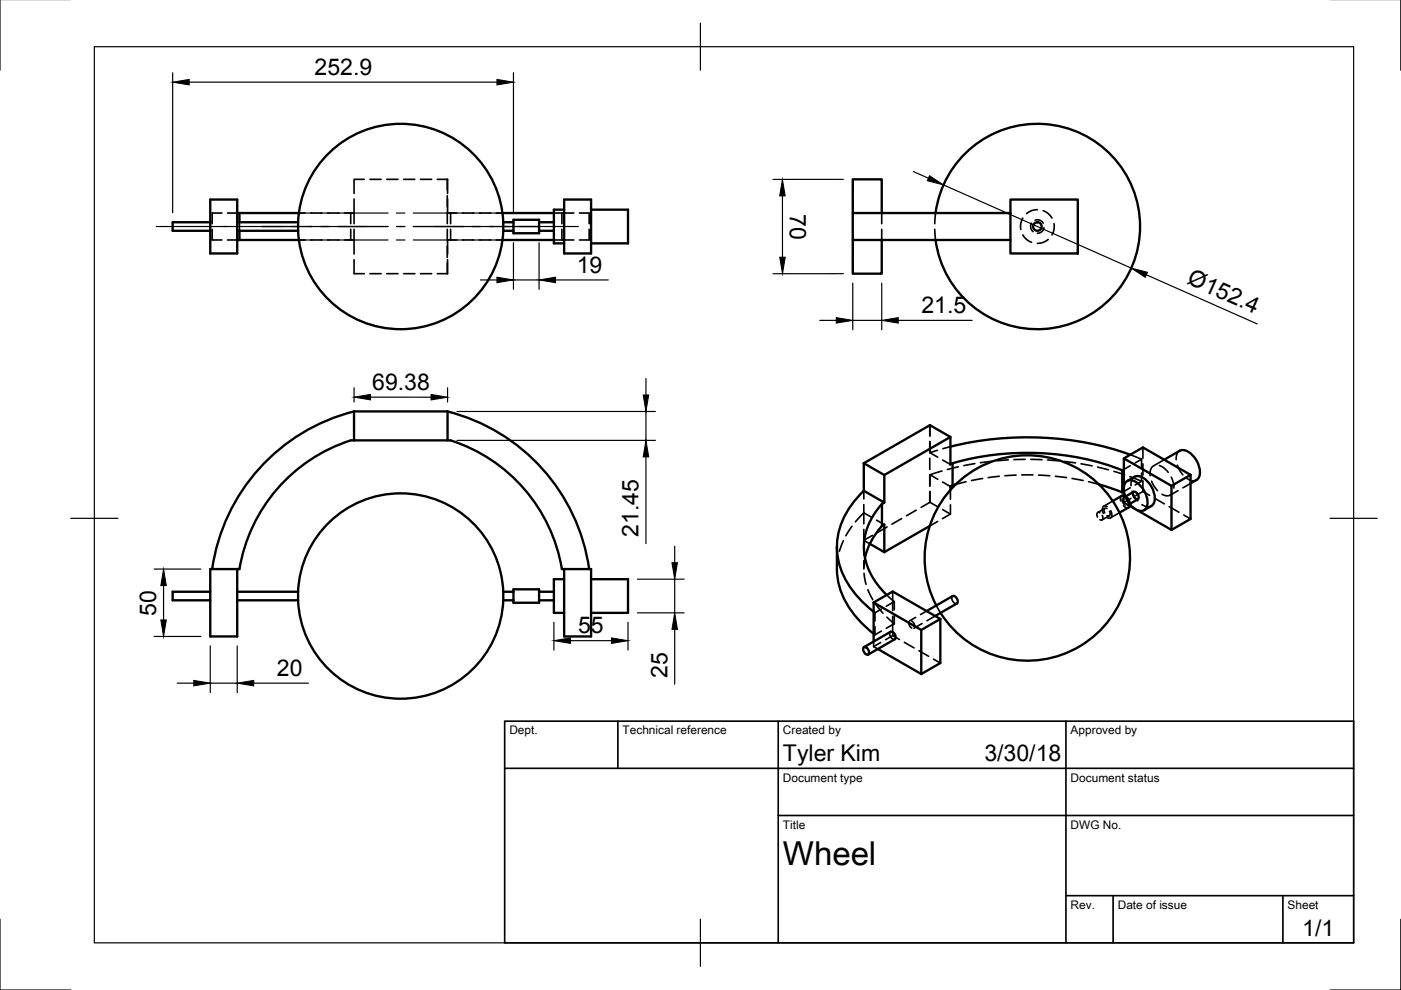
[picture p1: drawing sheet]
<svg xmlns="http://www.w3.org/2000/svg" width="297mm" height="210mm" viewBox="0 0 297 210" stroke-linecap="round" stroke-linejoin="round" font-family="sans-serif">
<g fill="none" stroke="#000" stroke-width=".5">
<path d="M44.6 47.1h-8v1.8h8M44.6 42.3h5.7v11.4h-5.7zM50.3 50.9h.5M50.3 45.2h.5M50.3 48.9h12.9M50.3 47.1h12.9M50.8 50.9h12.6M50.8 45.2h12.6M50.8 45.2v1.9M50.8 48.9v2M63.2 47.1v1.8M63.2 48.9a21.8 21.8 0 0 0 21.7 20.9 21.8 21.8 0 0 0 21.8-20.9"/>
<path d="M63.2 47.1a21.8 21.8 0 0 1 21.8-20.8 21.8 21.8 0 0 1 21.7 20.8M106.5 50.9h10.9M106.5 45.2h10.9M106.7 47.1v1.8M106.7 48.9h2.2M106.7 47.1h2.2M108.9 46.6h5.4v2.9h-5.4zM114.3 48.9h3.1M114.3 47.1h3.1M119.6 44.5h-2.2v7.1h2.2M119.6 42.3h5.7v11.4h-5.7zM125.3 44.5h7.9v7.1h-7.9"/>
<path d="M180.8 45.2v-7.2h6.1v7.2M186.9 50.9v7.1h-6.1v-7.1h33.4M198.4 45.2a21.8 21.8 0 0 1 33.2-15.5 21.8 21.8 0 0 1 0 36.7 21.8 21.8 0 0 1-33.2-15.5M214.2 42.3h14.3v11.4h-14.3zM214.2 45.2h-33.4v5.7M75.1 87.2a40.4 40.4 0 0 0-30.1 33.5M75.1 87.2h19.8M75.1 93.4h20.4a34.7 34.7 0 0 1 23.6 27.3h6.2v14.2h-5.7v-14.2M75.1 93.4h-.7a34.7 34.7 0 0 0-23.6 27.3h-6.2v14.2h5.7v-14.2M75.1 87.2v6.2M94.9 87.2a40.4 40.4 0 0 1 30 33.5M94.9 87.2v6.2"/>
<path d="M183.1 98.2l14.1-8 4.3 2.4v5.9l.5-.3M183.1 98.2l4.4 2.5v5.9l-4.4-2.5zM201.5 94.7a67 67 0 0 1 38.1 1.7M201.5 92.6l-14 8.1M202 98.2v4.7M202 98.2a57 57 0 0 1 35.9 1.5M237.9 99.7v4.7M238.3 99.5v-2.3l10.1 5.8v9.4M238.3 99.5v3.8M238.3 97.2l4-2.3 10.1 5.8M238.3 99.5l-.4 .2M246.8 97.5l3.3-1.9a2.73 2.73 0 0 1 3.1 1.4 4.3 4.3 0 0 1 .8 4.5l-1.6 1"/>
<path d="M177.4 116a25.3 25.3 0 0 0 .5 8 19.8 19.8 0 0 0 7.3 10.4M183.1 104.1a16.4 16.4 0 0 0-5.6 13 17.5 17.5 0 0 0 6.2 11.3l1.5 1.3M184.4 115.3l3.1 1.8M187 111.5a14.8 14.8 0 0 0-3.6 6.8M187 106.8a12.8 12.8 0 0 0-.1 18.1l1.1 1.2M187 111.5l.5-.3v5.9M187 106.8v4.7M187.5 106.6l-.5 .2M197.1 111.5l-9.6 5.6M202 102.9l-.5 .3v.7M202.6 102.7l-.6 .2M233 102.7l4.9 1.7"/>
<path d="M235.9 106.2l1.9-1.1a1.65 1.65 0 0 1 1.5 2.5l-1.9 1.1M238.3 104v1.1M238.3 104.2l-.4 .2M238.6 105.2a2.75 2.75 0 0 1 .3-3.1 2.29 2.29 0 0 1 2.8 .8 4.7 4.7 0 0 1 1.4 4.7 1.6 1.6 0 0 1-2.5 .3l-1-1M238.7 105.3l1.6-1a1.05 1.05 0 0 1 .9 1.6l-1.6 .9M239 102l1.5-.9a2.73 2.73 0 0 1 3.2 1.4 4.3 4.3 0 0 1 .8 4.5l-1.9 1.2M239.5 107.3l1 .5M241.1 108.1l7.3 4.3M252.4 100.7v9.3l-4 2.4M252.4 100.7l-4 2.3M44.6 125.5h-8v1.8h8M50.3 127.3h12.9"/>
<path d="M50.3 125.5h12.9M63.2 125.5v1.8M63.2 127.3a21.8 21.8 0 0 0 21.7 20.8 21.8 21.8 0 0 0 21.8-20.8M63.2 125.5a21.8 21.8 0 0 1 21.8-20.9 21.8 21.8 0 0 1 21.7 20.9M106.7 125.5v1.8M106.7 127.3h2.2M106.7 125.5h2.2M108.9 124.9h5.4v2.9h-5.4zM114.3 127.3h3.1M114.3 125.5h3.1M119.6 122.8h-2.2v7.1h2.2M125.3 122.8h7.9v7.1h-7.9"/>
<path d="M183.2 137.2a1.05 1.05 0 0 1 .9 1.6 1.05 1.05 0 0 1-.9-1.6zM183.2 137.2l5.6-3.2a1.05 1.05 0 0 1 .9 1.5l-5.6 3.3M185.2 127.7l10.1 5.9v9.3M185.2 127.7v8.3M185.2 127.7l4.1-2.3 10.1 5.8M186.1 137.6l9.2 5.3M196.5 129.6l5.5-3.2a1.05 1.05 0 0 1 .9 1.5l-4.6 2.7M198.5 128.4a21.8 21.8 0 0 1 19.6-31.9 21.8 21.8 0 0 1 18.7 32.5 21.8 21.8 0 0 1-37.4 .9M199.4 131.2v9.4l-4.1 2.3M199.4 131.2l-4.1 2.4"/>
<circle cx="219.9" cy="48" r=".91"/>
</g>
<g fill="none" stroke="#000" stroke-width=".35">
<path d="M77.2 38h-2.1v3M78.4 38h2.4M82 38h2.4M85.6 38h2.4M89.1 38h2.4M92.7 38h2.2v3M94.8 38v2.3M180.8 38v3M45 48.6v2.3h2M47 45.2h-2v2.2M48.2 50.9h2.1M48.2 45.2h2.1"/>
<path d="M50.8 47.1v1.8M63.4 50.9h1.3M63.4 45.2h1.3M65.9 50.9h2.4M65.9 45.2h2.4M69.5 50.9h2.3M69.5 45.2h2.3M73 50.9h1.4M73 45.2h1.4M74.4 50.9h.7M74.4 45.2h.7M74.4 45.2v2.2"/>
<path d="M74.4 48.6v2.3M75.1 42.2v5.2M75.1 48.6v5.3M75.1 55.1v2.9h2.1M78.4 58h2.4M82 58h2.4M85.6 58h2.4M89.1 58h2.4M94.8 41.5v2.4M94.8 45v2.4M94.8 48.6v2.4M94.8 52.2v2.4"/>
<path d="M94.8 55.8v2.2M94.9 42.2v3h.6M94.9 55.1v2.9h-2.2M95.5 50.9h1.4M95.5 45.2h1.4M95.5 50.9h-.6v3M95.5 45.2v2.2M95.5 48.6v2.3M98.1 50.9h2.3M98.1 45.2h2.3M101.6 50.9h2.4M101.6 45.2h2.4"/>
<path d="M105.2 50.9h1.3M105.2 45.2h1.3M117.4 50.9h1.7M117.4 45.2h1.7M119.1 50.9h2.6M119.1 45.2h2.6M119.1 45.2v2.2M119.1 48.6v2.3M122.9 45.2h2v2.2M124.9 48.6v2.3h-2M180.8 42.2v3M180.8 50.9v3"/>
<path d="M180.8 55.1v2.9M186.9 45.2v2.2M186.9 48.6v2.3M198.2 48.6l.2 2.3M198.4 45.2l-.2 2.2M216.9 46.2l-.5 1.2v1.2M216.9 49.8l.8 1 1 .6M218.7 47.3l-.2 1 .5 .8M219.5 46.7h.9l.8 .6M219.9 44.5l-1.2 .2-1 .6M221.2 44.7l1 .6 .8 .9M221.4 48.3l-.5 .8-1 .4"/>
<path d="M222.2 50.8l-1 .6-1.3 .2M223.5 47.4v1.3l-.5 1.1M197.1 90.2v2.2M197.1 93.6v2.4M197.1 97.2v2.3M197.2 90.2v2.3M197.2 93.7v2.3M197.2 96l1.6 .9M198.8 95.5l-1.6 .5M199.7 99.9l-2.5 .8M199.9 97.5l1.6 1M201.5 94.7l-1.6 .4"/>
<path d="M203.2 99l-2.3 .5M206.7 98.3l-2.4 .4M210.2 97.8l-2.3 .3M213.8 97.5l-2.4 .2M217.4 97.4l-2.4 .1M218.5 97.4l2.4 .1M222.1 97.5l2.4 .2M225.7 97.8l2.3 .4M229.2 98.3l2.3 .5M232.7 99l2.3 .6M236.2 99.9l2.2 .8M239.6 96.4l2.4 1"/>
<path d="M239.6 98.7l-1.3 .8M242 97.4l-1.3 .8M242 97.4v1.7M242.3 94.9v2.3M242.3 98.3v2.4M244.6 98.7l-.6 .8-.1 1.4M245.8 98.7l1 .6 .9 .8M246.8 97.5l-2.2 1.3M249.6 98.6l.5 1.1 .7 1M250.1 95.6l-.6 .7-.1 1.2M177.7 118l-.3 2.6M178.8 114.7l-.8 2.2"/>
<path d="M180.6 111.6l-1.3 2M183.1 104.1v1.7M183.1 107v4.1M183.1 112.2v2.4M183.1 114.6l1.3 .7M183.2 116v1.7M183.2 118.9v1.7M183.4 118.3l-.2 2.1M184.8 109.7l-1.7-1-1.7 1.9M185 113.5l-1.9 1.1M185.8 110.3l1.7 .9M188.1 111.7l-2.1 1.2"/>
<path d="M191.2 109.9l-2.1 1.2M194.3 108.2l-2.1 1.2M197.1 100.7v2.4M197.1 104.3v2.2M197.2 106.5l-1.9 1.1M197.2 100.7l1.6 .9M197.2 106.5l1.6 1M197.2 100.7v2.3M197.2 104.2v2.3M198.8 110.6l-1.7 .9M199.9 102.2l1.6 1M199.9 108l1.6 1"/>
<path d="M201.5 103.9v1.9M201.5 107v2M201.5 109l-1.7 1M204.8 102.1l-2.2 .6M208.3 101.4l-2.3 .5M211.9 101l-2.4 .3M215.4 100.7l-2.3 .2M216.6 100.7h2.4M220.2 100.7l2.4 .2M223.8 101l2.3 .3M227.3 101.4l2.3 .5M230.8 102.1l2.2 .6"/>
<path d="M233.2 108.7l-.3-.1-.3 .2 .1 .8M233.7 109.3l.1 .8-.3 .2-.3-.1M234.3 107.8l-1.6 .9M234.7 107.4l-.5-.1-.4 .2-.1 .6 .2 .7M234.7 107.8l-.3-.1-.3 .2 .1 .8M235.2 109.4l-1.6 .8M235.2 108.4l.1 .8-.2 .2-.4-.1M235.5 108.3l.2 .7-.1 .6-.4 .3-.5-.2M235.9 106.2l-1.9 1.1M237.4 108.7l-2 1.1M237.8 105.1l-.2 .4v.7M237.9 105.8l.2 .7 .5 .6"/>
<path d="M238.2 107.2l.6 .4h.5M238.3 103.3v.7M238.3 105.1v1.4M238.3 106.5l1.2 .8M238.6 105.6l.5 .6 .1 .7M238.6 105.2l1 1.7M238.7 105.3l-.6 .3M239.6 101.1l2.4 .9M239.6 106.8l-.6 .3M239.6 103.4l-1.3 .8M239.8 105.7l-1.5 .8M240 104.1l.5 1.1 .7 1"/>
<path d="M240.3 104.3l-.2 .4 .2 .6 .5 .5 .4 .1M240.5 107.8l.6 .3M240.5 101.1l-.5 .7-.2 1.2M242 102l-1.3 .8M242 100.3v1.7M242.1 107l1.1 .4 .9-.1M242.3 104.2l1.5 .8M242.3 101.9v2.3M242.3 104.2l-1.5 .9M244.2 102l.5 1.1 .7 .9M244.8 105.6l2.1 1.2M247.9 107.4l2.1 1.2"/>
<path d="M248.3 101.2l.5 1.1 .1 1.2M248.5 104.6l-.4 .4-.5 .1-1.2-.3M249.8 104l-1.7 1M251 109.2l1.4 .8M251.7 101.5l1.1 .4 .9-.1M252.4 102.5l-1.6 .9M183.2 121.6l.4 2.3M184 125l1.1 2.2M185.2 134.4l.3 .2M185.2 129.7l.3 .2M185.2 136v1.1M185.2 137.1l.9 .5"/>
<path d="M185.5 129.9v1.8M185.5 132.8v1.8M185.7 128.2l1.5 1.8M186.7 136.2l-1.5 .9M186.9 133.8l-1.4 .8M186.9 129.1l-1.4 .8M188 126.1l1.6 1.5M188 130.9l1.6 1.3M188.8 134l-.2 .4 .2 .6 .5 .5h.4M189.3 130.7v4.1l1.4 .8M189.3 125.4v4.1M189.3 134.8l-1.5 .8"/>
<path d="M189.6 132.2l-1.7 1M189.6 127.6l-1.7 .9M189.6 127.6v1.7M189.6 130.5v1.7M191.7 136.2l2.1 1.2M192.7 131.9l.1 .7 .5 .6M193.3 131.7l.5 .5 .1 .8M194.1 130.9l-1.2 .7M194.8 138l2.1 1.2M195.5 132.2l-1.7 1M196.5 129.6l-1.3 .7M197.9 139.8l1.5 .8"/>
<path d="M198.3 130.6l-1.8 1M198.5 128.4l.9 1.5M202 126.4l-.2 .4 .2 .6 .4 .5 .5 .1M107 152.9h180v47h-180zM131 152.9v10M165 152.9v47M226 152.9v47M107 162.9h180M165 172.9h122M226 189.9h61M236 189.9v10M272 189.9v10"/>
</g>
<g fill="none" stroke="#000" stroke-width=".25">
<path d="M0 -.1v15M297 -.1v15M20 9.9h267v190h-267zM36.6 15.4v29.7M40.1 17.4h65.3M108.9 15.4v29.7M148.5 4.9v10M178.8 38h-14.9M193.6 36.4l3.2 1.4M200 39.2l39.9 17.6M33.1 48h49.2M59.1 45.2h7.1"/>
<path d="M59.1 50.9h7.1M68 45.2h1.8M68 50.9h1.8M71.6 45.2h10.7M71.6 50.9h10.7M84.1 48h1.7M84.1 45.2h1.7M84.1 50.9h1.7M87.6 48h35M87.6 45.2h10.7M87.6 50.9h10.7M100.1 45.2h1.8"/>
<path d="M100.1 50.9h1.8M101.9 59.4h3.5M103.7 45.2h7.1M103.7 50.9h7.1M108.9 51.5v9.9M108.9 59.4h5.4M114.3 51.5v9.9M117.8 59.4h11.2M165.9 41.5v13M178.8 58h-14.9M243.1 58.3l23.5 10.4M173.8 67.9h3.5"/>
<path d="M180.8 60v9.9M180.8 67.9h6.1M186.9 60v9.9M190.4 67.9h15.7M75.1 82.2v3M78.6 84.2h12.8M94.9 82.2v3M96.9 87.2h42.1M96.9 93.4h42.1M137 80.2v3.5M137 87.2v6.2M137 96.9v18.4"/>
<path d="M15 109.9h10M143.1 115.8v3.5M282 109.9h10M32.7 134.9h9.9M32.7 120.7h9.9M34.7 124.2v7.2M44.6 136.9v9.9M50.3 136.9v9.9M117.4 131.9v5.9M120.9 135.8h8.8M133.2 131.9v5.9M135.2 122.8h9.8"/>
<path d="M135.2 129.9h9.8M143.1 122.8v7.1M143.1 133.4v11.7M37.6 144.8h3.5M44.6 144.8h5.7M53.8 144.8h11.6M0 194.9v15h15M148.5 194.9v10M297 194.9v15h-15"/>
</g>
<g fill="#000" stroke="#000" stroke-width=".21">
<path d="M36.6 17.4l3.5-.6v1.2zM105.4 16.8l3.5 .6-3.5 .6zM197.1 37.3l2.9 1.9-3.4-.9zM105.4 58.8l3.5 .6-3.5 .5zM114.3 59.4l3.5-.6v1.1zM165.9 38l.6 3.5h-1.2zM165.3 54.5h1.2l-.6 3.5zM239.9 56.8l3.4 .9-.5 1.1zM177.3 67.3l3.5 .6-3.5 .6zM186.9 67.9l3.5-.6v1.2zM75.1 84.2l3.5-.6v1.2zM91.4 83.6l3.5 .6-3.5 .6z"/>
<path d="M136.4 83.7h1.1l-.5 3.5zM137 93.4l.5 3.5h-1.1zM142.5 119.3h1.1l-.5 3.5zM34.1 131.4h1.2l-.6 3.5zM34.7 120.7l.6 3.5h-1.2zM117.4 135.8l3.5-.5v1.1zM129.7 135.3l3.5 .5-3.5 .6zM143.1 129.9l.5 3.5h-1.1zM41.1 144.3l3.5 .5-3.5 .6zM50.3 144.8l3.5-.5v1.1z"/>
</g>
<text font-size="7" x="166" y="183.4">Wheel</text>
<g font-size="4.9">
<text x="66.7" y="15.9">252.9</text>
<text x="167.4" y="45.3" transform="rotate(90 167.4 45.3)">70</text>
<text x="122.3" y="57.8">19</text>
<text x="251.5" y="60.1" transform="rotate(24 251.5 60.1)">Ø152.4</text>
<text x="195.4" y="66.4">21.5</text>
<text x="78.9" y="82.7">69.38</text>
<text x="135.4" y="113.9" transform="rotate(-90 135.4 113.9)">21.45</text>
<text x="33.1" y="130.5" transform="rotate(-90 33.1 130.5)">50</text>
<text x="122.6" y="134.3">55</text>
<text x="58.7" y="143.3">20</text>
<text x="141.5" y="143.6" transform="rotate(-90 141.5 143.6)">25</text>
<text x="166" y="161.4">Tyler Kim</text>
<text x="208.7" y="161.4">3/30/18</text>
<text x="276.1" y="198.5">1/1</text>
</g>
<g font-size="2.5">
<text x="108" y="155.7">Dept.</text>
<text x="132" y="155.7">Technical reference</text>
<text x="166" y="155.7">Created by</text>
<text x="227" y="155.7">Approved by</text>
<text x="166" y="165.7">Document type</text>
<text x="227" y="165.7">Document status</text>
<text x="166" y="175.7">Title</text>
<text x="227" y="175.7">DWG No.</text>
<text x="227" y="192.7">Rev.</text>
<text x="237" y="192.7">Date of issue</text>
<text x="273" y="192.7">Sheet</text>
</g>
</svg>
